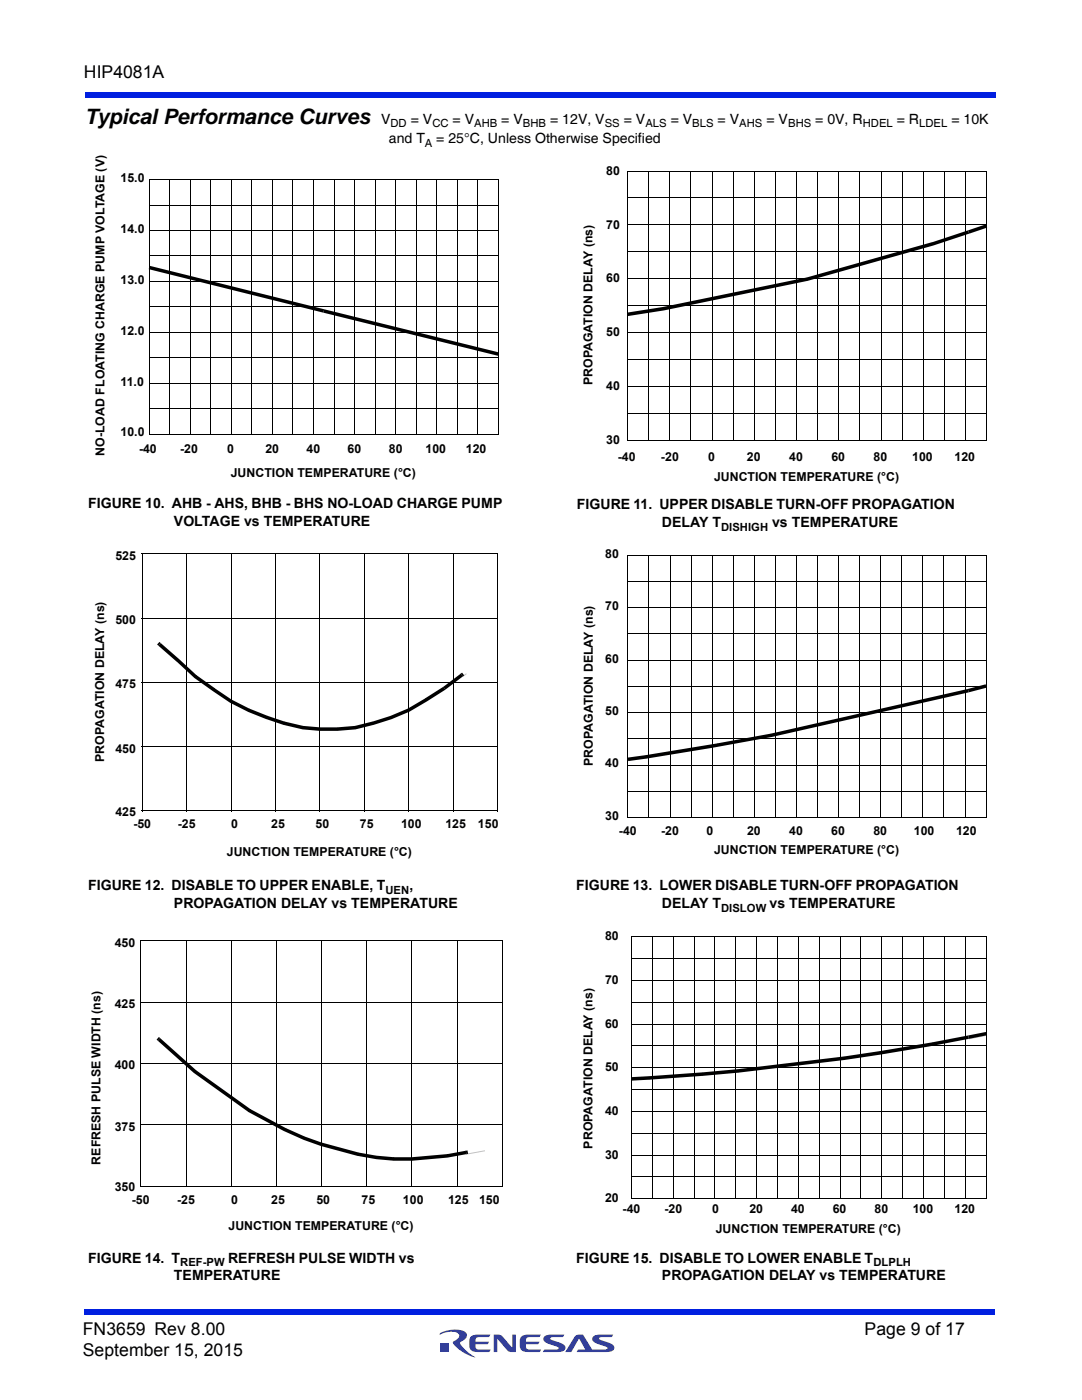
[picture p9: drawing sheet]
<svg xmlns="http://www.w3.org/2000/svg" width="216mm" height="279mm" viewBox="0 0 216 279" stroke-linecap="round" stroke-linejoin="round" font-family="sans-serif">
<g fill="#333f99">
<path d="M98.5 266.3h.7a1.2 1.2 0 0 1 1.1 .5l1.9 2.2v-2.7h.7v3.5h-.7a1.04 1.04 0 0 1-1-.4l-2-2.2v2.6h-.7z"/>
<path d="M93.9 266.8l.8-.4 3.2-.1-.3 .5-2.3 .1a.7 .7 0 0 0-.4 .9h2.7l-.4 .5h-2.3v.4l.2 .5 .2 .1h2.6l-.3 .5h-2.3a1.36 1.36 0 0 1-1.7-1.2l.1-1.5z"/>
<path d="M104 266.8l.8-.4 3.1-.1-.3 .5-2.3 .1a.7 .7 0 0 0-.3 .9h2.7l-.4 .5h-2.3v.4l.1 .5 .3 .1h2.6l-.3 .5h-2.3a1.36 1.36 0 0 1-1.7-1.2l.1-1.5z"/>
<path d="M108.6 266.7l.8-.3 3.2-.1-.3 .5-2.5 .2v.3l.6 .2a3.4 3.4 0 0 1 2.4 1.3 .85 .85 0 0 1-1 1h-3.5l.4-.5h2.1l.6-.1v-.3l-.6-.2a3.4 3.4 0 0 1-2.4-1.3l.1-.5z"/>
<path d="M114.8 266.6a1.8 1.8 0 0 1 1.5-.3l1.9 3h2.3l.7-.1v-.3l-.6-.2a3.4 3.4 0 0 1-2.4-1.3 .85 .85 0 0 1 1-1l3.2-.1-.3 .5-2.5 .2v.3l.6 .2a3.4 3.4 0 0 1 2.4 1.3 .85 .85 0 0 1-1 1h-6.5l.3-.4 1.4-.1-1.2-2.1-1.6 2.6h-1.2z"/>
<path d="M88 268h1.6v1.7h-1.6z"/>
<path d="M87.8 266.1a5.6 5.6 0 0 1 5.1-.2 1.19 1.19 0 0 1-.8 1.8l-.3 .3a6.8 6.8 0 0 0 3 2.9 7.1 7.1 0 0 1-4.4-3l.5-.4a.81 .81 0 0 0 .7-.8 .81 .81 0 0 0-.6-.8 5.3 5.3 0 0 0-3.3 .4z"/>
</g>
<g fill="#001fe0">
<path d="M16.9 261.3h181.7v1h-181.7z"/>
<path d="M16.9 18.4h181.7v1h-181.7z"/>
</g>
<g fill="none" stroke="#000" stroke-width=".2">
<path d="M29.8 35.8h69.7v50.8h-69.7zM33.8 35.8v50.8M38 35.8v50.8M42.1 35.8v50.8M46.2 35.8v50.8M50.3 35.8v50.8M54.4 35.8v50.8M58.5 35.8v50.8M62.5 35.8v50.8M66.7 35.8v50.8M70.8 35.8v50.8M74.9 35.8v50.8"/>
<path d="M79 35.8v50.8M83.1 35.8v50.8M87.1 35.8v50.8M91.3 35.8v50.8M95.4 35.8v50.8M125.2 34.1h71.6v53.8h-71.6zM125.2 39.5h71.6M129.4 34.1v53.8M133.7 34.1v53.8M137.9 34.1v53.8M142.1 34.1v53.8M146.3 34.1v53.8"/>
<path d="M150.5 34.1v53.8M154.7 34.1v53.8M158.9 34.1v53.8M163.2 34.1v53.8M167.4 34.1v53.8M171.6 34.1v53.8M175.8 34.1v53.8M180 34.1v53.8M184.2 34.1v53.8M188.4 34.1v53.8M192.7 34.1v53.8M29.8 56.1h69.7"/>
<path d="M29.8 51.1h69.7M29.8 46h69.7M29.8 40.9h69.7M125.2 55.6h71.6M125.2 50.2h71.6M125.2 44.9h71.6M29.8 76.5h69.7M29.8 71.4h69.7M29.8 66.3h69.7M29.8 61.2h69.7M125.2 77.1h71.6M125.2 71.8h71.6"/>
<path d="M125.2 66.4h71.6M125.2 61h71.6M29.8 81.5h69.7M125.2 82.5h71.6M28.3 110.5h71.1M28.4 110.4v51.5M37.3 110.4v51.5M46.1 110.4v51.5M55 110.4v51.5M63.8 110.4v51.5M72.7 110.4v51.5M81.6 110.4v51.5"/>
<path d="M90.4 110.4v51.5M99.3 110.4v51.5M125.3 110.8h71.5v52.3h-71.5zM125.3 116h71.5M129.5 110.8v52.3M133.7 110.8v52.3M137.9 110.8v52.3M142.1 110.8v52.3M146.3 110.8v52.3M150.5 110.8v52.3M154.7 110.8v52.3M158.9 110.8v52.3"/>
<path d="M163.2 110.8v52.3M167.3 110.8v52.3M171.5 110.8v52.3M175.8 110.8v52.3M180 110.8v52.3M184.1 110.8v52.3M188.3 110.8v52.3M192.6 110.8v52.3M28.3 136.2h71.1M28.3 123.3h71.1M125.3 136.9h71.5M125.3 131.7h71.5"/>
<path d="M125.3 126.5h71.5M125.3 121.3h71.5M28.3 149h71.1M125.3 157.9h71.5M125.3 152.7h71.5M125.3 147.4h71.5M125.3 142.2h71.5M28.3 161.8h71.1M28.1 187.7h72.2M28.1 187.7v49.2M37.1 187.7v49.2M46.1 187.7v49.2"/>
<path d="M55.2 187.7v49.2M64.2 187.7v49.2M73.2 187.7v49.2M82.2 187.7v49.2M91.2 187.7v49.2M100.2 187.7v49.2M126 186.9h70.8v52.3h-70.8zM126 195.6h70.8M126 191.3h70.8M130.2 186.9v52.3M134.3 186.9v52.3M138.5 186.9v52.3"/>
<path d="M142.6 186.9v52.3M146.8 186.9v52.3M151 186.9v52.3M155.1 186.9v52.3M159.3 186.9v52.3M163.5 186.9v52.3M167.6 186.9v52.3M171.8 186.9v52.3M176 186.9v52.3M180.1 186.9v52.3M184.3 186.9v52.3M188.4 186.9v52.3"/>
<path d="M192.6 186.9v52.3M28.1 212.3h72.2M28.1 200h72.2M126 217.4h70.8M126 213.1h70.8M126 208.7h70.8M126 204.4h70.8M126 200h70.8M28 236.8h72.3M28.1 224.5h72.2M126 234.9h70.8M126 230.5h70.8"/>
<path d="M126 226.2h70.8M126 221.8h70.8"/>
</g>
<g fill="#000">
<path d="M29.8 53l34.9 8.7-.2 .7-34.8-8.7zM193.2 46l3.5-1.2 .3 .6-3.6 1.2zM64.7 61.7l34.9 8.6-.2 .7-34.9-8.6zM125.2 62.4l7.2-1.1 .1 .7-.2-.7 28.7-5.9 .2 .6-.2-.6 25-7.1 .2 .7-.2-.7 7.2-2.3 .2 .6 1.2-.4-8.4 2.8-25 7-28.7 6-7.2 1.1zM31.8 128.1l.3 .2-.5 .6-.3-.3zM32.1 128.3l7.1 6.4-.4 .6 .4-.6 3.7 2.7-.4 .5 .3-.5 3.5 2.3-.3 .6 .3-.6 3.4 1.7-.3 .6 .3-.6 3.7 1.5-.3 .6 .3-.6 3.4 1.1-.2 .7 .2-.7 3.7 .9-.2 .7 .1-.7 3.5 .3-.1 .7v-.7h3.5v.7v-.7l3.6-.3 .1 .6-.1-.6 3.4-.9 .2 .7-.2-.7 3.7-1.1 .2 .6-.2-.6 3.4-1.5 .3 .6-.3-.6 3.4-2 .4 .6-.4-.6 3.7-2.3 .4 .5-3.7 2.4a32.9 32.9 0 0 1-10.7 4.7l-3.5 .9a35.5 35.5 0 0 1-14.4-.9l-3.6-1.2h.1l-3.7-1.5 .2 .1a33.3 33.3 0 0 1-7.1-4.2l-3.7-2.6-3.5-3.2 .5-.5-.5 .5-3.7-3.2zM88.5 137.1l3.4-2.6 .5 .5 .7-.5-4.2 3.1zM91.9 134.5l.3-.3 .4 .6-.2 .2zM91.9 134.5l.5 .5zM193.1 137.5l3.6-.9 .2 .6-3.6 1zM125.3 151.2l3.5-.5 .1 .7-.1-.7 14.4-2.3 .1 .6-.2-.6 10.7-2 .2 .7-.2-.7 39.3-8.9 .2 .7-39.3 8.9 .2-.1-12.1 2.2 1.2-.1-14.4 2.3h.2l-3.8 .5zM28 187.7l.1 .1z"/>
<path d="M28 187.7h.2zM37 187.7h.2zM46.1 187.7h.1zM55.1 187.7h.1zM64.1 187.7h.2zM73.1 187.7h.2zM82.1 187.7h.2zM91.1 187.7h.2zM100.1 187.7h.2zM28 212.2l.1 .1zM28 199.9l.1 .2zM31.7 206.9l.3 .3-.5 .5-.3-.2z"/>
<path d="M32 207.2l7.2 6.4-.5 .6 .4-.6 10.9 7.7-.4 .6 .3-.6 7.2 3.9-.3 .6 .3-.6 3.6 1.6-.2 .6 .2-.6 3.6 1.3-.2 .6 .2-.7 7.2 2-.2 .7 .1-.7 3.6 .6v.7v-.7l3.6 .3v.7v-.7h3.6v.7v-.7l7.2-.6 .1 .7-.2-.7 3.6-.6 .2 .6 3.7-.6-7.6 1.3h.3l-7.3 .6h-3.6l-3.6-.3 .2 .1-4-.7h.1l-7.3-2-3.5-1.3 .1 .1-4-1.8 .2 .1-7.2-3.9-10.9-7.8-7.2-6.4zM126 215l3.5-.2 .1 .7-.1-.7 10.6-.8 .1 .7-.1-.7 7.1-.6 .1 .7-.1-.7 21.2-2.6 .1 .7-.1-.7 7.1-1 .1 .7-.1-.7 10.6-1.8 .1 .7-.1-.7 7.1-1.3 .1 .6 3.4-.6-11.5 2.2 1-.2a485 485 0 0 1-60.2 7zM193.2 206.7l3.5-.7 .1 .6-3.5 .7zM28 224.4l.1 .2zM28 236.8l.2 .1zM92.9 229.7l.4-.1 .1 .7h-.3zM92.9 229.7l.2 .6zM100.2 236.7l.1 .2z"/>
</g>
<text font-size="4.2" x="16.9" y="24.7">Typical Performance Curves</text>
<g font-size="3.5">
<text x="16.7" y="15.6">HIP4081A</text>
<text x="16.5" y="266.5">FN3659 Rev 8.00</text>
<text x="172.5" y="266.5">Page 9 of 17</text>
<text x="16.5" y="270.7">September 15, 2015</text>
</g>
<g font-size="2.8">
<text x="76" y="24.7">V</text>
<text x="77.6" y="28.6">and T</text>
<text x="82" y="24.7">= V</text>
<text x="87.1" y="28.6">= 25°C, Unless Otherwise Specified</text>
<text x="90.3" y="24.7">= V</text>
<text x="100" y="24.7">= V</text>
<text x="109.8" y="24.7">= 12V, V</text>
<text x="124.5" y="24.7">= V</text>
<text x="133.8" y="24.7">= V</text>
<text x="143.2" y="24.7">= V</text>
<text x="152.9" y="24.7">= V</text>
<text x="162.7" y="24.7">= 0V, R</text>
<text x="178.9" y="24.7">= R</text>
<text x="189.8" y="24.7">= 10K</text>
<text x="17.6" y="101.5">FIGURE 10. AHB - AHS, BHB - BHS NO-LOAD CHARGE PUMP</text>
<text x="115.1" y="101.7">FIGURE 11. UPPER DISABLE TURN-OFF PROPAGATION</text>
<text x="34.7" y="105">VOLTAGE vs TEMPERATURE</text>
<text x="132.1" y="105.2">DELAY T</text>
<text x="154.1" y="105.2">vs TEMPERATURE</text>
<text x="17.6" y="177.7">FIGURE 12. DISABLE TO UPPER ENABLE, T</text>
<text x="81.7" y="177.7">,</text>
<text x="115" y="177.7">FIGURE 13. LOWER DISABLE TURN-OFF PROPAGATION</text>
<text x="34.7" y="181.2">PROPAGATION DELAY vs TEMPERATURE</text>
<text x="132.1" y="181.2">DELAY T</text>
<text x="153.5" y="181.2">vs TEMPERATURE</text>
<text x="17.6" y="252">FIGURE 14. T</text>
<text x="34.7" y="255.5">TEMPERATURE</text>
<text x="45.5" y="252">REFRESH PULSE WIDTH vs</text>
<text x="115" y="252">FIGURE 15. DISABLE TO LOWER ENABLE T</text>
<text x="132.1" y="255.5">PROPAGATION DELAY vs TEMPERATURE</text>
</g>
<g font-size="2.5">
<text x="121" y="34.8">80</text>
<text x="24.1" y="36.3">15.0</text>
<text x="24.1" y="46.5">14.0</text>
<text x="121" y="45.6">70</text>
<text x="24.1" y="56.6">13.0</text>
<text x="121" y="56.3">60</text>
<text x="24.1" y="66.8">12.0</text>
<text x="121" y="67.1">50</text>
<text x="24.1" y="76.9">11.0</text>
<text x="118.2" y="76.9" transform="rotate(-90 118.2 76.9)">PROPAGATION DELAY (ns)</text>
<text x="121" y="77.8">40</text>
<text x="24.1" y="87.1">10.0</text>
<text x="121" y="88.6">30</text>
<text x="20.8" y="91" transform="rotate(-90 20.8 91)">NO-LOAD FLOATING CHARGE PUMP VOLTAGE (V)</text>
<text x="27.7" y="90.4">-40</text>
<text x="35.9" y="90.4">-20</text>
<text x="45.3" y="90.4">0</text>
<text x="46" y="95.1">JUNCTION TEMPERATURE (°C)</text>
<text x="53" y="90.4">20</text>
<text x="61.2" y="90.4">40</text>
<text x="69.3" y="90.4">60</text>
<text x="77.6" y="90.4">80</text>
<text x="84.9" y="90.4">100</text>
<text x="92.9" y="90.4">120</text>
<text x="123.3" y="92">-40</text>
<text x="131.9" y="92">-20</text>
<text x="141.3" y="92">0</text>
<text x="142.5" y="96">JUNCTION TEMPERATURE (°C)</text>
<text x="149" y="92">20</text>
<text x="157.5" y="92">40</text>
<text x="165.9" y="92">60</text>
<text x="174.3" y="92">80</text>
<text x="182" y="92">100</text>
<text x="190.5" y="92">120</text>
<text x="23.1" y="111.7">525</text>
<text x="120.8" y="111.3">80</text>
<text x="23.1" y="124.5">500</text>
<text x="120.8" y="121.8">70</text>
<text x="23.1" y="137.4">475</text>
<text x="120.8" y="132.2">60</text>
<text x="120.8" y="142.7">50</text>
<text x="20.8" y="152" transform="rotate(-90 20.8 152)">PROPAGATION DELAY (ns)</text>
<text x="23.1" y="150.2">450</text>
<text x="118.3" y="152.8" transform="rotate(-90 118.3 152.8)">PROPAGATION DELAY (ns)</text>
<text x="120.8" y="153.2">40</text>
<text x="23.1" y="162.8">425</text>
<text x="26.6" y="165.3">-50</text>
<text x="35.5" y="165.3">-25</text>
<text x="46.1" y="165.3">0</text>
<text x="54.1" y="165.3">25</text>
<text x="62.9" y="165.3">50</text>
<text x="71.8" y="165.3">75</text>
<text x="80" y="165.3">100</text>
<text x="88.9" y="165.3">125</text>
<text x="95.4" y="165.3">150</text>
<text x="120.8" y="163.6">30</text>
<text x="123.5" y="166.6">-40</text>
<text x="131.9" y="166.6">-20</text>
<text x="141" y="166.6">0</text>
<text x="149.1" y="166.6">20</text>
<text x="157.5" y="166.6">40</text>
<text x="165.9" y="166.6">60</text>
<text x="174.3" y="166.6">80</text>
<text x="182.4" y="166.6">100</text>
<text x="190.8" y="166.6">120</text>
<text x="45.3" y="170.8">JUNCTION TEMPERATURE (°C)</text>
<text x="142.5" y="170.5">JUNCTION TEMPERATURE (°C)</text>
<text x="22.9" y="188.9">450</text>
<text x="120.7" y="187.6">80</text>
<text x="120.7" y="196.4">70</text>
<text x="22.9" y="201.2">425</text>
<text x="120.7" y="205.1">60</text>
<text x="22.9" y="213.4">400</text>
<text x="120.7" y="213.8">50</text>
<text x="22.9" y="225.7">375</text>
<text x="120.7" y="222.5">40</text>
<text x="20.1" y="232.4" transform="rotate(-90 20.1 232.4)">REFRESH PULSE WIDTH (ns)</text>
<text x="118.3" y="229.2" transform="rotate(-90 118.3 229.2)">PROPAGATION DELAY (ns)</text>
<text x="120.7" y="231.2">30</text>
<text x="22.9" y="237.7">350</text>
<text x="120.7" y="239.9">20</text>
<text x="26.3" y="240.2">-50</text>
<text x="35.3" y="240.2">-25</text>
<text x="45.6" y="245.4">JUNCTION TEMPERATURE (°C)</text>
<text x="46.1" y="240.2">0</text>
<text x="54.1" y="240.2">25</text>
<text x="63.1" y="240.2">50</text>
<text x="72.2" y="240.2">75</text>
<text x="80.4" y="240.2">100</text>
<text x="89.4" y="240.2">125</text>
<text x="95.6" y="240.2">150</text>
<text x="124.2" y="242">-40</text>
<text x="132.6" y="242">-20</text>
<text x="142.1" y="242">0</text>
<text x="142.8" y="246">JUNCTION TEMPERATURE (°C)</text>
<text x="149.5" y="242">20</text>
<text x="157.9" y="242">40</text>
<text x="166.2" y="242">60</text>
<text x="174.5" y="242">80</text>
<text x="182.1" y="242">100</text>
<text x="190.5" y="242">120</text>
</g>
<g font-size="2.2">
<text x="77.9" y="25.4">DD</text>
<text x="84.8" y="29.3">A</text>
<text x="86.3" y="25.4">CC</text>
<text x="94.6" y="25.4">AHB</text>
<text x="104.4" y="25.4">BHB</text>
<text x="120.7" y="25.4">SS</text>
<text x="128.8" y="25.4">ALS</text>
<text x="138.1" y="25.4">BLS</text>
<text x="147.5" y="25.4">AHS</text>
<text x="157.2" y="25.4">BHS</text>
<text x="172.1" y="25.4">HDEL</text>
<text x="183.4" y="25.4">LDEL</text>
<text x="143.9" y="105.9">DISHIGH</text>
<text x="76.9" y="178.4">UEN</text>
<text x="143.9" y="181.9">DISLOW</text>
<text x="36" y="252.7">REF-PW</text>
<text x="174.3" y="252.7">DLPLH</text>
</g>
</svg>
